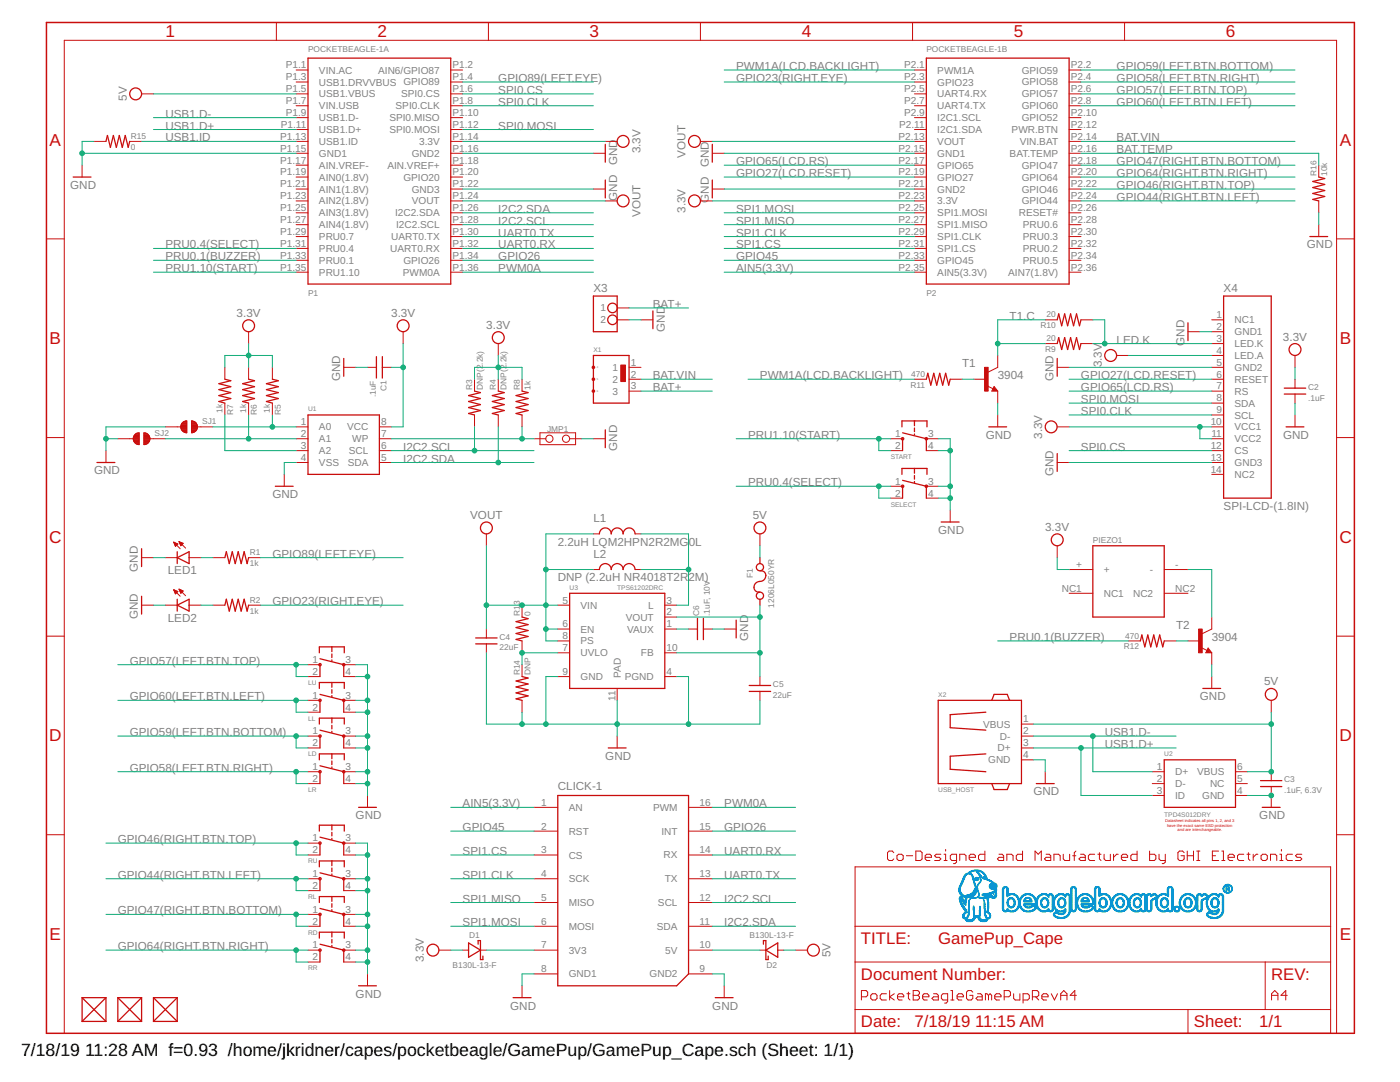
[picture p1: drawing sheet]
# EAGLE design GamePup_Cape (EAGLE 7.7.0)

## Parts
C1  .1uF  CAPACITOR-(INCH)-0402  [0402]
C2  .1uF  CAPACITOR-(INCH)-0402  [0402]
C3  .1uF, 6.3V  CAPACITOR-(INCH)-0402  [0402]
C4  22uF  CAPACITOR-(INCH)-0805  [0805]
C5  22uF  CAPACITOR-(INCH)-0805  [0805]
C6  .1uF, 10V  CAPACITOR-(INCH)-0402  [0402]
CLICK-1  PARALLEL-8PIN-0.9INCH_PITCH-SMT_GP  [PARALLEL-8PIN-0.9INCH_PITCH-SMT_GP]
D1  B130L-13-F  DIODE-SCHOTTKY-(DIODES)-SMA  [SMA(DIODES)]
D2  B130L-13-F  DIODE-SCHOTTKY-(DIODES)-SMA  [SMA(DIODES)]
F1  1206L050YR  FUSE-(INCH)-1206  [1206]
FUD1  FIDUCIAL  [FIDUCIAL_40MIL]
FUD2  FIDUCIAL  [FIDUCIAL_40MIL]
FUD3  FIDUCIAL  [FIDUCIAL_40MIL]
JMP1  JUMPER-(X2)  [JUMPER-(X2)]
L1  2.2uH LQM2HPN2R2MG0L  INDUCTOR-(INCH)-1008  [1008]
L2  DNP (2.2uH NR4018T2R2M)  INDUCTOR-(TAIYO-YUDEN)-NRS40  [NR40(TAIYO.YUDEN)]
LD  6MM_TACTILE_SWITCH  [6MM_TACTILE-SWITCH]
LED1  LED-(INCH)-0805  [0805-LED]
LED2  LED-(INCH)-0805  [0805-LED]
LL  6MM_TACTILE_SWITCH  [6MM_TACTILE-SWITCH]
LR  6MM_TACTILE_SWITCH  [6MM_TACTILE-SWITCH]
LU  6MM_TACTILE_SWITCH  [6MM_TACTILE-SWITCH]
PIEZO1  11_X_14_MM_SQUARE_PIEZO  [4_PIN_SQUARE_PIEZO]
POCKETBEAGLE-1  POCKETBEAGLE-(ORIGIN-CENTER)-SMT.PADS(ONLY)-NO.RESTRICT  [POCKETBEAGLE-(ORIGIN-CENTER)-SMT.PADS(ONLY)-NO.RESTRICT]
R1  1k  RESISTOR-(INCH)-0402  [0402]
R2  1k  RESISTOR-(INCH)-0402  [0402]
R3  DNP(2.2k)  RESISTOR-(INCH)-0402  [0402]
R4  DNP(2.2k)  RESISTOR-(INCH)-0402  [0402]
R5  1k  RESISTOR-(INCH)-0402  [0402]
R6  1k  RESISTOR-(INCH)-0402  [0402]
R7  1k  RESISTOR-(INCH)-0402  [0402]
R8  1k  RESISTOR-(INCH)-0402  [0402]
R9  20  RESISTOR-(INCH)-0603  [0603]
R10  20  RESISTOR-(INCH)-0603  [0603]
R11  470  RESISTOR-(INCH)-0603  [0603]
R12  470  RESISTOR-(INCH)-0603  [0603]
R13  0  RESISTOR-(INCH)-0402  [0402]
R14  DNP  RESISTOR-(INCH)-0402  [0402]
R15  0  RESISTOR-(INCH)-0402  [0402]
R16  10k  RESISTOR-(INCH)-0402  [0402]
RD  6MM_TACTILE_SWITCH  [6MM_TACTILE-SWITCH]
RL  6MM_TACTILE_SWITCH  [6MM_TACTILE-SWITCH]
RR  6MM_TACTILE_SWITCH  [6MM_TACTILE-SWITCH]
RU  6MM_TACTILE_SWITCH  [6MM_TACTILE-SWITCH]
SELECT  6MM_TACTILE_SWITCH  [6MM_TACTILE-SWITCH]
SJ1  SOLDER.JOINT-(INCH)-0402  [SOLDER.JOINT(0402)]
SJ2  SOLDER.JOINT-(INCH)-0402  [SOLDER.JOINT(0402)]
START  6MM_TACTILE_SWITCH  [6MM_TACTILE-SWITCH]
T1  3904  BC847-NPN-SOT23-BEC  [SOT23-BEC]
T2  3904  BC847-NPN-SOT23-BEC  [SOT23-BEC]
U1  CAT24C32  [UDFN8,2X3(ON-SEMI)]
U2  TPD4S012DRY  TPD4S012DRYR  [SON-6(TI)-DRY]
U3  TPS61202DRC  TPS6120X  [DRC0010J]
X1  JS102011JAQN  [JS102011JAQN]
X2  USB_HOST  [USB_HOST_HORIZONTAL]
X3  S2B-PH-SM4-TB  [S2B-PH-SM4-TB]
X4  SPI-LCD-(1.8IN)  [LCD-(1.8IN)]

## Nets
3.3V: C1.1 C2.1 D1.A(ANODE) PIEZO1.+ POCKETBEAGLE-1.P1.14(A:3.3V) POCKETBEAGLE-1.P2.23(B:3.3V) R3.2 R4.2 R5.1 R6.1 R7.1 R8.2 U1.8(VCC) X4.4(LED.A) X4.10(VCC1) X4.11(VCC2)
3.3V-PROTECTED: CLICK-1.7(3V3) D1.K(CATHODE)
5V: C3.1 D2.A(ANODE) F1.2 POCKETBEAGLE-1.P1.5(A:USB1.VBUS) U2.6(VBUS) X2.1(VBUS)
5V-PROTECTED: CLICK-1.10(5V) D2.K(CATHODE)
A0: R5.2 SJ1.2 U1.1(A0)
A1: R6.2 SJ2.2 U1.2(A1)
A2: R7.2 U1.3(A2)
AIN5(3.3V): CLICK-1.1(AN) POCKETBEAGLE-1.P2.35(B:AIN5(3.3V))
BAT+: X1.3 X3.1
BAT.TEMP: POCKETBEAGLE-1.P2.16(B:BAT.TEMP) R16.2
BAT.VIN: POCKETBEAGLE-1.P2.14(B:VIN.BAT) X1.2
BOOST.5VOUT: C5.1 F1.1 U3.2(VOUT) U3.10(FB)
GND: C1.2 C2.2 C3.2 C4.2 C5.2 C6.2 CLICK-1.8(GND1) CLICK-1.9(GND2) JMP1.2 LD.3 LD.4 LED1.K LED2.K LL.3 LL.4 LR.3 LR.4 LU.3 LU.4 POCKETBEAGLE-1.P1.15(A:GND1) POCKETBEAGLE-1.P1.16(A:GND2) POCKETBEAGLE-1.P1.22(A:GND3) POCKETBEAGLE-1.P2.15(B:GND1) POCKETBEAGLE-1.P2.21(B:GND2) R14.1 R15.1 R16.1 RD.3 RD.4 RL.3 RL.4 RR.3 RR.4 RU.3 RU.4 SELECT.3 SELECT.4 SJ1.1 SJ2.1 START.3 START.4 T1.E T2.E U1.4(VSS) U2.4(GND) U3.4(PGND) U3.9(GND) U3.11(PAD) X2.4(GND) X3.2 X4.2(GND1) X4.5(GND2) X4.13(GND3)
GPIO23(RIGHT.EYE): POCKETBEAGLE-1.P2.3(B:GPIO23) R2.2
GPIO26: CLICK-1.15(INT) POCKETBEAGLE-1.P1.34(A:GPIO26)
GPIO27(LCD.RESET): POCKETBEAGLE-1.P2.19(B:GPIO27) X4.6(RESET)
GPIO44(RIGHT.BTN.LEFT): POCKETBEAGLE-1.P2.24(B:GPIO44) RL.1 RL.2
GPIO45: CLICK-1.2(RST) POCKETBEAGLE-1.P2.33(B:GPIO45)
GPIO46(RIGHT.BTN.TOP): POCKETBEAGLE-1.P2.22(B:GPIO46) RU.1 RU.2
GPIO47(RIGHT.BTN.BOTTOM): POCKETBEAGLE-1.P2.18(B:GPIO47) RD.1 RD.2
GPIO57(LEFT.BTN.TOP): LU.1 LU.2 POCKETBEAGLE-1.P2.6(B:GPIO57)
GPIO58(LEFT.BTN.RIGHT): LR.1 LR.2 POCKETBEAGLE-1.P2.4(B:GPIO58)
GPIO59(LEFT.BTN.BOTTOM): LD.1 LD.2 POCKETBEAGLE-1.P2.2(B:GPIO59)
GPIO60(LEFT.BTN.LEFT): LL.1 LL.2 POCKETBEAGLE-1.P2.8(B:GPIO60)
GPIO64(RIGHT.BTN.RIGHT): POCKETBEAGLE-1.P2.20(B:GPIO64) RR.1 RR.2
GPIO65(LCD.RS): POCKETBEAGLE-1.P2.17(B:GPIO65) X4.7(RS)
GPIO89(LEFT.EYE): POCKETBEAGLE-1.P1.4(A:GPIO89) R1.2
I2C2.SCL: CLICK-1.12(SCL) POCKETBEAGLE-1.P1.28(A:I2C2.SCL) R3.1 U1.6(SCL)
I2C2.SDA: CLICK-1.11(SDA) POCKETBEAGLE-1.P1.26(A:I2C2.SDA) R4.1 U1.5(SDA)
L: L1.2 L2.2 U3.3(L)
LED.K: R9.1 R10.1 X4.3(LED.K)
N$1: LED2.A R2.1
N$2: LED1.A R1.1
N$5: R11.1 T1.B
N$36: PIEZO1.- T2.C
N$37: R12.1 T2.B
N$40: R13.1 R14.2 U3.7(UVLO)
PRU0.1(BUZZER): POCKETBEAGLE-1.P1.33(A:PRU0.1) R12.2
PRU0.4(SELECT): POCKETBEAGLE-1.P1.31(A:PRU0.4) SELECT.1 SELECT.2
PRU1.10(START): POCKETBEAGLE-1.P1.35(A:PRU1.10) START.1 START.2
PWM0A: CLICK-1.16(PWM) POCKETBEAGLE-1.P1.36(A:PWM0A)
PWM1A(LCD.BACKLIGHT): POCKETBEAGLE-1.P2.1(B:PWM1A) R11.2
SPI0.CLK: POCKETBEAGLE-1.P1.8(A:SPI0.CLK) X4.9(SCL)
SPI0.CS: POCKETBEAGLE-1.P1.6(A:SPI0.CS) X4.12(CS)
SPI0.MOSI: POCKETBEAGLE-1.P1.12(A:SPI0.MOSI) X4.8(SDA)
SPI1.CLK: CLICK-1.4(SCK) POCKETBEAGLE-1.P2.29(B:SPI1.CLK)
SPI1.CS: CLICK-1.3(CS) POCKETBEAGLE-1.P2.31(B:SPI1.CS)
SPI1.MISO: CLICK-1.5(MISO) POCKETBEAGLE-1.P2.27(B:SPI1.MISO)
SPI1.MOSI: CLICK-1.6(MOSI) POCKETBEAGLE-1.P2.25(B:SPI1.MOSI)
T1.C: R9.2 R10.2 T1.C
UART0.RX: CLICK-1.14(RX) POCKETBEAGLE-1.P1.32(A:UART0.RX)
UART0.TX: CLICK-1.13(TX) POCKETBEAGLE-1.P1.30(A:UART0.TX)
USB1.D+: POCKETBEAGLE-1.P1.11(A:USB1.D+) U2.3(ID) X2.3(D+)
USB1.D-: POCKETBEAGLE-1.P1.9(A:USB1.D-) U2.1(D+) X2.2(D-)
USB1.ID: POCKETBEAGLE-1.P1.13(A:USB1.ID) R15.2
VAUX: C6.1 U3.1(VAUX)
VOUT: C4.1 L1.1 L2.1 POCKETBEAGLE-1.P1.24(A:VOUT) POCKETBEAGLE-1.P2.13(B:VOUT) R13.2 U3.5(VIN) U3.6(EN) U3.8(PS)
WP: JMP1.1 R8.1 U1.7(WP)
Unconnected: FUD1.P$1 FUD2.P$1 FUD3.P$1 PIEZO1.NC1 PIEZO1.NC2 POCKETBEAGLE-1.P1.1(A:VIN.AC) POCKETBEAGLE-1.P1.2(A:AIN6/GPIO87) POCKETBEAGLE-1.P1.3(A:USB1.DRVVBUS) POCKETBEAGLE-1.P1.7(A:VIN.USB) POCKETBEAGLE-1.P1.10(A:SPI0.MISO) POCKETBEAGLE-1.P1.17(A:AIN.VREF-) POCKETBEAGLE-1.P1.18(A:AIN.VREF+) POCKETBEAGLE-1.P1.19(A:AIN0(1.8V)) POCKETBEAGLE-1.P1.20(A:GPIO20) POCKETBEAGLE-1.P1.21(A:AIN1(1.8V)) POCKETBEAGLE-1.P1.23(A:AIN2(1.8V)) POCKETBEAGLE-1.P1.25(A:AIN3(1.8V)) POCKETBEAGLE-1.P1.27(A:AIN4(1.8V)) POCKETBEAGLE-1.P1.29(A:PRU0.7) POCKETBEAGLE-1.P2.5(B:UART4.RX) POCKETBEAGLE-1.P2.7(B:UART4.TX) POCKETBEAGLE-1.P2.9(B:I2C1.SCL) POCKETBEAGLE-1.P2.10(B:GPIO52) POCKETBEAGLE-1.P2.11(B:I2C1.SDA) POCKETBEAGLE-1.P2.12(B:PWR.BTN) POCKETBEAGLE-1.P2.26(B:RESET#) POCKETBEAGLE-1.P2.28(B:PRU0.6) POCKETBEAGLE-1.P2.30(B:PRU0.3) POCKETBEAGLE-1.P2.32(B:PRU0.2) POCKETBEAGLE-1.P2.34(B:PRU0.5) POCKETBEAGLE-1.P2.36(B:AIN7(1.8V)) U2.2(D-) U2.5(NC) X1.1 X1.4 X1.5 X1.6 X4.1(NC1) X4.14(NC2)

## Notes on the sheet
- Datasheet indicates all pins 1, 2, and 3
  have the exact same ESD protection
  and are interchangeable.
- Co-Designed and Manufactured by GHI Electronics
- PocketBeagleGamePupRevA4 | A4

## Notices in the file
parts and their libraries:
SparkFun-Aesthetics: Licensing: CC v3.0 Share-Alike You are welcome to use this library for commercial purposes.
